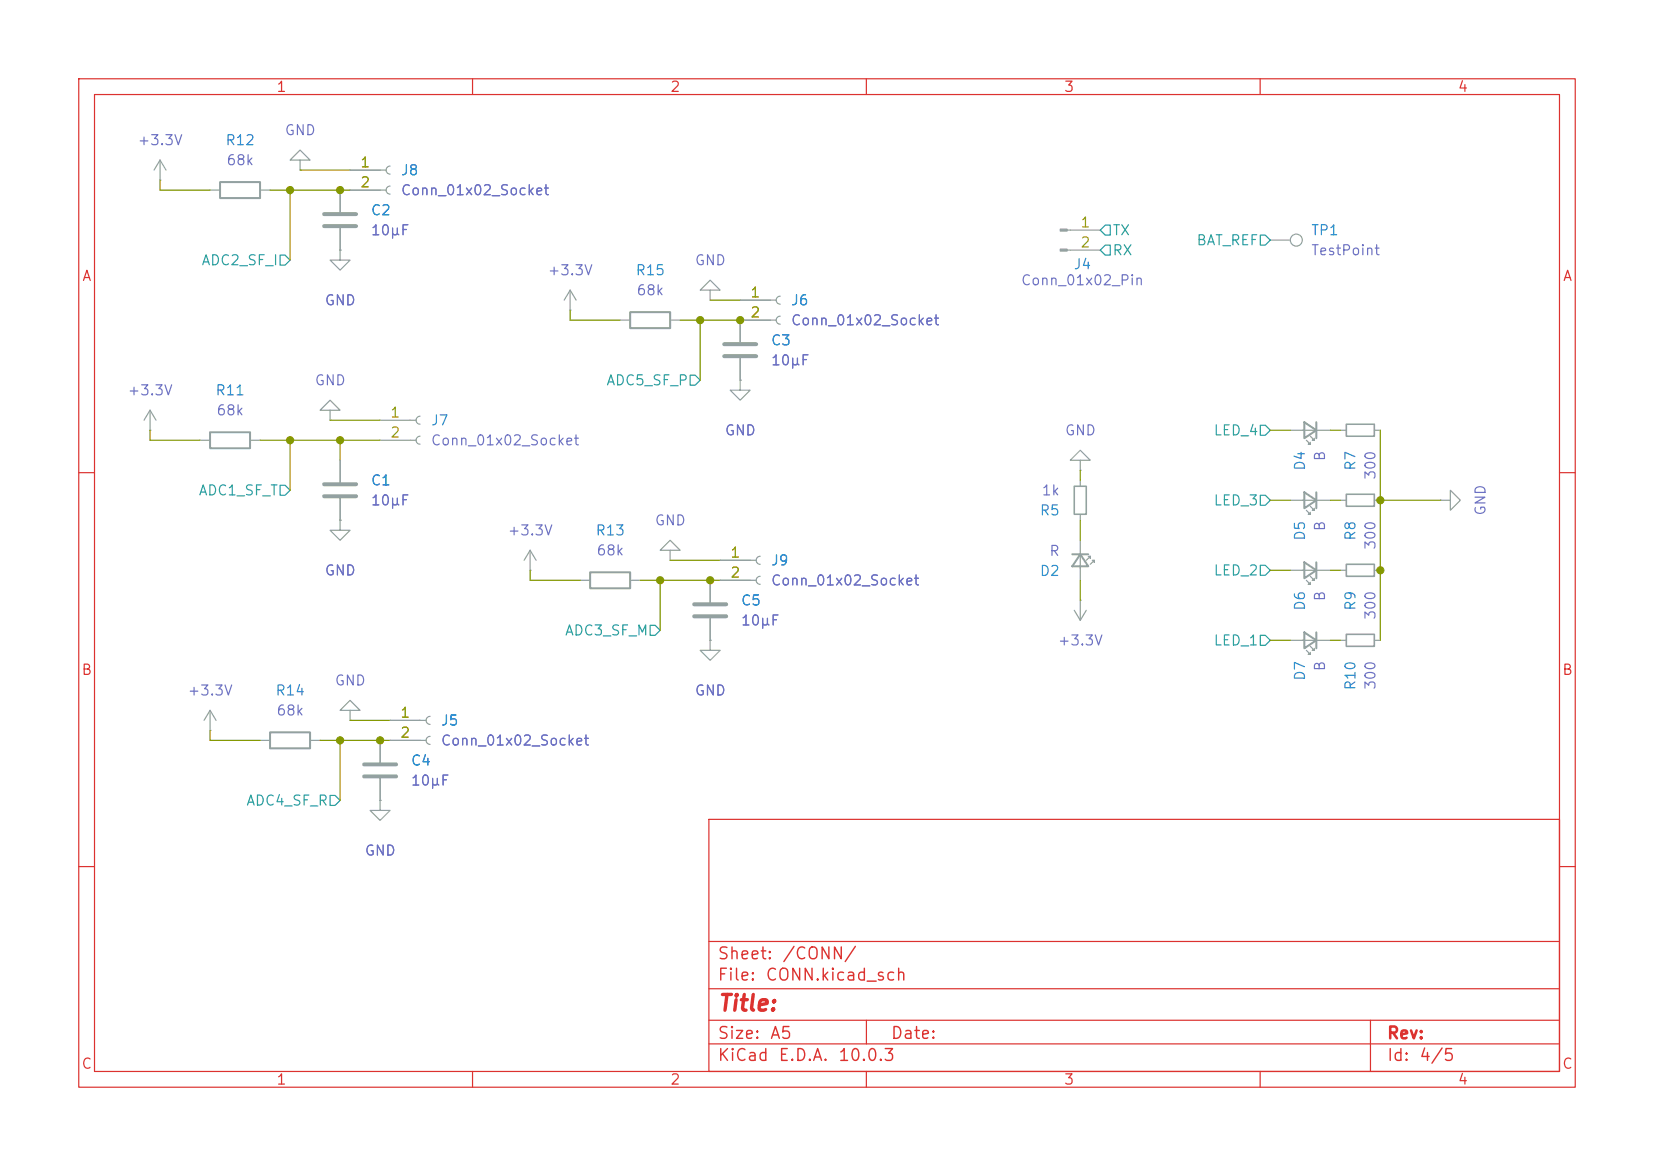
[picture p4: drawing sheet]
<svg xmlns="http://www.w3.org/2000/svg" width="210mm" height="148mm" viewBox="0 0 210 148" stroke-linecap="round" stroke-linejoin="round" font-family="sans-serif">
<g fill="none" stroke="#dc322f" stroke-width=".15">
<path d="M10 10h190v128h-190zM12 12h186v124h-186zM60 10v2M110 10v2M160 10v2M10 60h2M198 60h2M10 110h2M90 104h108v32h-108zM90 119.5h108M198 110h2M60 136v2"/>
<path d="M90 132.5h108M90 129.5h108M90 125.5h108M110 136v2M110 129.5v3M160 136v2M174 129.5v6.5"/>
</g>
<g fill="none" stroke="#93a1a1" stroke-width=".15">
<path d="M20.3 22.9h.1M20.3 20.3l-.7 1.3M20.3 20.3l.8 1.3M20.3 20.3v2.6M26.7 24.1h1.2M33 24.1h1.3M38.1 20.3h1.3l-1.3-1.2-1.3 1.2h1.3v1.3M38.1 21.6h.1M43.2 31.8v1.2h1.2l-1.2 1.3-1.3-1.3h1.3M43.2 31.8h.1M43.2 24.1v2.8M43.2 29v2.8"/>
<path d="M44.4 21.6h4.6M44.4 24.1h4.6M49.5 21.1a.51 .51 0 0 0-.5 .5 .51 .51 0 0 0 .5 .5M49.5 23.6a.51 .51 0 0 0-.5 .5 .51 .51 0 0 0 .5 .5M72.4 39.4h.1M72.4 36.8l-.8 1.3M72.4 36.8l.8 1.3M72.4 36.8v2.6M90.2 36.8h1.2l-1.2-1.2-1.3 1.2h1.3v1.3M90.2 38.1h.1M94 38.1h4.6M99.1 37.6a.51 .51 0 0 0-.5 .5 .51 .51 0 0 0 .5 .5"/>
<path d="M135.5 29.2h4.2M135.5 31.8h4.2M161.3 30.5h2.5M19 54.6h.1M19 52.1l-.7 1.2M19 52.1l.8 1.2M19 52.1v2.5M25.4 55.9h1.3M31.7 55.9h1.3M41.9 52.1h1.3l-1.3-1.3-1.3 1.3h1.3v1.2M41.9 53.3h.1M43.2 58.4v2.8"/>
<path d="M48.3 55.9h4.5M48.3 53.3h4.5M53.3 52.8a.51 .51 0 0 0-.5 .5 .51 .51 0 0 0 .5 .5M53.3 55.4a.51 .51 0 0 0-.5 .5 .51 .51 0 0 0 .5 .5M78.7 40.6h1.3M85.1 40.6h1.3M94 48.3v1.2h1.2l-1.2 1.3-1.3-1.3h1.3M94 48.3h.1M94 45.5v2.8M98.6 40.6h-4.6v2.8M99.1 40.1a.51 .51 0 0 0-.5 .5 .51 .51 0 0 0 .5 .5M137.2 58.4h1.2l-1.2-1.2-1.3 1.2h1.3v1.3"/>
<path d="M137.2 59.7h.1M163.8 54.6h5.1M165.9 55.9l.5 .5h-.3h.3v-.3M166.4 55.4l.5 .5h-.3h.3v-.3M170.2 54.6h.7M174.5 54.6h.8M43.2 66v1.3h1.2l-1.2 1.3-1.3-1.3h1.3M43.2 66h.1M43.2 63.2v2.8M67.3 72.4h.1M67.3 69.9l-.8 1.2M67.3 69.9l.8 1.2"/>
<path d="M67.3 69.9v2.5M73.7 73.7h1.2M80 73.7h1.3M85.1 69.9h1.3l-1.3-1.3-1.3 1.3h1.3v1.2M85.1 71.1h.1M90.2 73.7v2.8M90.2 78.5v2.8M91.4 71.1h4.6M91.4 73.7h4.6M96.5 70.6a.51 .51 0 0 0-.5 .5 .51 .51 0 0 0 .5 .5M96.5 73.2a.51 .51 0 0 0-.5 .5 .51 .51 0 0 0 .5 .5M136.4 77.5l.8 1.2"/>
<path d="M137.2 76.2h.1M137.2 61v.7M137.2 65.3v.7M137.2 68.6v5.1M137.2 76.2v2.5M137.9 77.5l-.7 1.2M138.2 70.6h.2v.3v-.3l-.5 .5M138.7 71.1h.2v.3v-.3l-.5 .5M163.8 72.4h5.1M163.8 63.5h5.1M165.9 73.7l.5 .5h-.3h.3v-.3M165.9 64.8l.5 .5h-.3h.3v-.3"/>
<path d="M166.4 73.2l.5 .5h-.3h.3v-.3M166.4 64.3l.5 .5h-.3h.3v-.3M170.2 72.4h.7M170.2 63.5h.7M174.5 72.4h.8M174.5 63.5h.8M182.9 63.5h1.2v-1.3l1.3 1.3-1.3 1.3v-1.3M182.9 63.5h.1M26.7 92.7h.1M26.7 90.2l-.8 1.2M26.7 90.2l.7 1.2M26.7 90.2v2.5"/>
<path d="M33 94h1.3M39.4 94h1.2M44.4 90.2h1.3l-1.3-1.3-1.2 1.3h1.2v1.2M44.4 91.4h.1M48.3 94v2.8M48.3 98.8v2.8M49.5 94h4.6M49.5 91.4h4.6M54.6 90.9a.51 .51 0 0 0-.5 .5 .51 .51 0 0 0 .5 .5M54.6 93.5a.51 .51 0 0 0-.5 .5 .51 .51 0 0 0 .5 .5M90.2 81.3v1.3h1.2l-1.2 1.2-1.3-1.2h1.3M90.2 81.3h.1"/>
<path d="M163.8 81.3h5.1M165.9 82.6l.5 .5h-.3h.3v-.3M166.4 82l.5 .6h-.3h.3v-.3M170.2 81.3h.7M174.5 81.3h.8M48.3 101.6v1.3h1.2l-1.2 1.2-1.3-1.2h1.3M48.3 101.6h.1"/>
<circle cx="164.6" cy="30.5" r=".76"/>
</g>
<path d="M170.9 53.8h3.6v1.6h-3.6zM136.4 61.7h1.5v3.6h-1.5zM170.9 71.6h3.6v1.6h-3.6zM170.9 62.7h3.6v1.6h-3.6zM170.9 80.5h3.6v1.5h-3.6z" fill="none" stroke="#93a1a1" stroke-width=".2"/>
<g fill="none" stroke="#93a1a1" stroke-width=".25">
<path d="M27.9 23.1h5.1v2h-5.1zM80 39.6h5.1v2.1h-5.1zM26.7 54.9h5v2h-5zM165.6 53.6l1.5 1-1.5 1zM167.1 53.6v2M74.9 72.6h5.1v2.1h-5.1zM136.1 70.4h2.1M137.2 70.4l1 1.5h-2.1zM165.6 71.4l1.5 1-1.5 1zM165.6 62.5l1.5 1-1.5 1zM167.1 62.5v2M167.1 71.4v2"/>
<path d="M34.3 93h5.1v2h-5.1zM165.6 80.3l1.5 1-1.5 1zM167.1 80.3v2"/>
</g>
<path d="M41.1 27.2h4.1M41.1 28.7h4.1M91.9 43.7h4.1M91.9 45.2h4.1M41.1 61.5h4.1M41.1 63h4.1M88.1 76.7h4.1M88.1 78.2h4.1M46.2 97h4.1M46.2 98.6h4.1" fill="none" stroke="#93a1a1" stroke-width=".51"/>
<g fill="#93a1a1" stroke="#93a1a1" stroke-width=".15">
<path d="M134.6 29.1h.9v.2h-.9z"/>
<path d="M134.6 31.6h.9v.3h-.9z"/>
</g>
<path d="M35.6 32.4h.6l.6 .6-.6 .7h-.6zM140.3 28.6h.7v1.2h-.7l-.6-.6zM140.3 31.1h.7v1.3h-.7l-.6-.6zM160 29.8h.7l.6 .7-.6 .6h-.7zM87.6 47.6h.7l.6 .7-.6 .6h-.7zM160 54h.7l.6 .6-.6 .6h-.7zM35.6 61.6h.6l.6 .6-.6 .7h-.6zM82.5 79.4h.7l.6 .6-.6 .6h-.7zM160 62.9h.7l.6 .6-.6 .6h-.7zM160 71.8h.7l.6 .6-.6 .6h-.7zM160 80.6h.7l.6 .7-.6 .6h-.7zM41.9 101h.6l.7 .6-.7 .6h-.6z" fill="none" stroke="#2aa198" stroke-width=".15"/>
<g fill="none" stroke="#859900" stroke-width=".15">
<path d="M20.3 22.9v1.2h6.4M34.3 24.1h10.1M36.8 24.1v8.9M38.1 21.6h6.3M72.4 39.4v1.2h6.3M90.2 38.1h3.8M19 54.6v1.3h6.4M33 55.9h15.3M36.8 55.9v6.3M41.9 53.3h6.4M43.2 55.9v2.5M86.4 40.6h7.6"/>
<path d="M88.9 40.6v7.7M137.2 59.7v1.3M161.3 54.6h2.5M168.9 54.6h1.3M175.3 54.6v26.7M67.3 72.4v1.3h6.4M81.3 73.7h10.1M83.8 73.7v6.3M85.1 71.1h6.3M137.2 66v2.6M137.2 73.7v2.5M161.3 63.5h2.5"/>
<path d="M161.3 72.4h2.5M168.9 63.5h1.3M168.9 72.4h1.3M175.3 63.5h7.6M26.7 92.7v1.3h6.3M40.6 94h8.9M43.2 94v7.6M44.4 91.4h5.1M161.3 81.3h2.5M168.9 81.3h1.3"/>
</g>
<g fill="#859900" stroke="#859900" stroke-width=".13">
<circle cx="43.2" cy="94" r=".46"/>
<circle cx="43.2" cy="55.9" r=".46"/>
<circle cx="36.8" cy="24.1" r=".46"/>
<circle cx="43.2" cy="24.1" r=".46"/>
<circle cx="36.8" cy="55.9" r=".46"/>
<circle cx="48.3" cy="94" r=".46"/>
<circle cx="175.3" cy="72.4" r=".46"/>
<circle cx="175.3" cy="63.5" r=".46"/>
<circle cx="90.2" cy="73.7" r=".46"/>
<circle cx="94" cy="40.6" r=".46"/>
<circle cx="88.9" cy="40.6" r=".46"/>
<circle cx="83.8" cy="73.7" r=".46"/>
</g>
<text font-size="2" fill="#dc322f" x="91" y="128.8">Title:</text>
<g font-size="1.5" fill="#dc322f">
<text x="91" y="124.9">File:</text>
<text x="91" y="122.2">Sheet:</text>
<text x="97.1" y="124.9">CONN.kicad_sch</text>
<text x="99.2" y="122.2">/CONN/</text>
<text x="91" y="135.1">KiCad</text>
<text x="91" y="132.3">Size:</text>
<text x="97.7" y="132.3">A5</text>
<text x="98.7" y="135.1">E.D.A.</text>
<text x="106.3" y="135.1">10.0.3</text>
<text x="113" y="132.3">Date:</text>
<text x="176" y="132.3">Rev:</text>
<text x="176" y="135.1">Id:</text>
<text x="180.1" y="135.1">4/5</text>
</g>
<g font-size="1.3" fill="#dc322f">
<text x="35" y="12">1</text>
<text x="85" y="12">2</text>
<text x="135" y="12">3</text>
<text x="185" y="12">4</text>
<text x="10.3" y="36">A</text>
<text x="198.4" y="36">A</text>
<text x="10.3" y="86">B</text>
<text x="198.3" y="86">B</text>
<text x="10.3" y="136">C</text>
<text x="198.3" y="136">C</text>
<text x="35" y="138">1</text>
<text x="85" y="138">2</text>
<text x="135" y="138">3</text>
<text x="185" y="138">4</text>
</g>
<g font-size="1.3" fill="#6c71c4">
<text x="36.1" y="17.5">GND</text>
<text x="17.4" y="18.8">+3.3V</text>
<text x="28.7" y="21.3">68k</text>
<text x="50.8" y="25.1">Conn_01x02_Socket</text>
<text x="47" y="30.2">10µF</text>
<text x="69.4" y="35.3">+3.3V</text>
<text x="88.1" y="34">GND</text>
<text x="166.4" y="32.7">TestPoint</text>
<text x="41.1" y="39.1">GND</text>
<text x="80.7" y="37.8">68k</text>
<text x="100.3" y="41.6">Conn_01x02_Socket</text>
<text x="129.5" y="36.5">Conn_01x02_Pin</text>
<text x="97.8" y="46.7">10µF</text>
<text x="16.1" y="50.5">+3.3V</text>
<text x="27.4" y="53">68k</text>
<text x="39.9" y="49.2">GND</text>
<text x="54.6" y="56.9">Conn_01x02_Socket</text>
<text x="91.9" y="55.6">GND</text>
<text x="135.1" y="55.6">GND</text>
<text x="168.5" y="58.6" transform="rotate(-90 168.5 58.6)">B</text>
<text x="47" y="64.5">10µF</text>
<text x="132.2" y="63.2">1k</text>
<text x="175" y="61" transform="rotate(-90 175 61)">300</text>
<text x="188.9" y="65.5" transform="rotate(-90 188.9 65.5)">GND</text>
<text x="64.4" y="68.3">+3.3V</text>
<text x="75.6" y="70.8">68k</text>
<text x="83.1" y="67">GND</text>
<text x="133.1" y="70.9">R</text>
<text x="168.5" y="67.5" transform="rotate(-90 168.5 67.5)">B</text>
<text x="175" y="69.9" transform="rotate(-90 175 69.9)">300</text>
<text x="41.1" y="73.4">GND</text>
<text x="97.8" y="74.6">Conn_01x02_Socket</text>
<text x="168.5" y="76.4" transform="rotate(-90 168.5 76.4)">B</text>
<text x="94" y="79.7">10µF</text>
<text x="134.2" y="82.3">+3.3V</text>
<text x="175" y="78.8" transform="rotate(-90 175 78.8)">300</text>
<text x="23.7" y="88.6">+3.3V</text>
<text x="42.4" y="87.3">GND</text>
<text x="88.1" y="88.6">GND</text>
<text x="168.5" y="85.3" transform="rotate(-90 168.5 85.3)">B</text>
<text x="175" y="87.7" transform="rotate(-90 175 87.7)">300</text>
<text x="35" y="91.1">68k</text>
<text x="55.9" y="95">Conn_01x02_Socket</text>
<text x="52.1" y="100">10µF</text>
<text x="46.2" y="108.9">GND</text>
</g>
<g font-size="1.3" fill="#268bd2">
<text x="28.5" y="18.8">R12</text>
<text x="50.8" y="22.6">J8</text>
<text x="47" y="27.6">C2</text>
<text x="80.6" y="35.3">R15</text>
<text x="136.2" y="34.5">J4</text>
<text x="166.4" y="30.2">TP1</text>
<text x="100.3" y="39.1">J6</text>
<text x="97.8" y="44.2">C3</text>
<text x="27.3" y="50.5">R11</text>
<text x="54.6" y="54.3">J7</text>
<text x="166" y="59.8" transform="rotate(-90 166 59.8)">D4</text>
<text x="172.4" y="59.8" transform="rotate(-90 172.4 59.8)">R7</text>
<text x="47" y="61.9">C1</text>
<text x="131.9" y="65.7">R5</text>
<text x="75.5" y="68.3">R13</text>
<text x="166" y="68.7" transform="rotate(-90 166 68.7)">D5</text>
<text x="172.4" y="68.7" transform="rotate(-90 172.4 68.7)">R8</text>
<text x="94" y="77.2">C5</text>
<text x="97.8" y="72.1">J9</text>
<text x="131.9" y="73.4">D2</text>
<text x="166" y="77.6" transform="rotate(-90 166 77.6)">D6</text>
<text x="172.4" y="77.6" transform="rotate(-90 172.4 77.6)">R9</text>
<text x="34.9" y="88.6">R14</text>
<text x="166" y="86.5" transform="rotate(-90 166 86.5)">D7</text>
<text x="172.4" y="87.7" transform="rotate(-90 172.4 87.7)">R10</text>
<text x="55.9" y="92.4">J5</text>
<text x="52.1" y="97.5">C4</text>
</g>
<g font-size="1.3" fill="#b58900">
<text x="45.6" y="21.6">1</text>
<text x="45.6" y="24.1">2</text>
<text x="137.1" y="29.2">1</text>
<text x="137.1" y="31.7">2</text>
<text x="95.2" y="38.1">1</text>
<text x="95.2" y="40.6">2</text>
<text x="49.5" y="53.3">1</text>
<text x="49.5" y="55.9">2</text>
<text x="92.6" y="71.1">1</text>
<text x="92.6" y="73.6">2</text>
<text x="50.7" y="91.4">1</text>
<text x="50.7" y="94">2</text>
</g>
<g font-size="1.3" fill="#2aa198">
<text x="25.5" y="34">ADC2_SF_I</text>
<text x="141.2" y="30.2">TX</text>
<text x="141.2" y="32.7">RX</text>
<text x="151.8" y="31.5">BAT_REF</text>
<text x="76.9" y="49.2">ADC5_SF_P</text>
<text x="154" y="55.6">LED_4</text>
<text x="25.1" y="63.2">ADC1_SF_T</text>
<text x="154" y="64.5">LED_3</text>
<text x="154" y="73.4">LED_2</text>
<text x="71.6" y="81">ADC3_SF_M</text>
<text x="154" y="82.3">LED_1</text>
<text x="31.2" y="102.6">ADC4_SF_R</text>
</g>
</svg>
